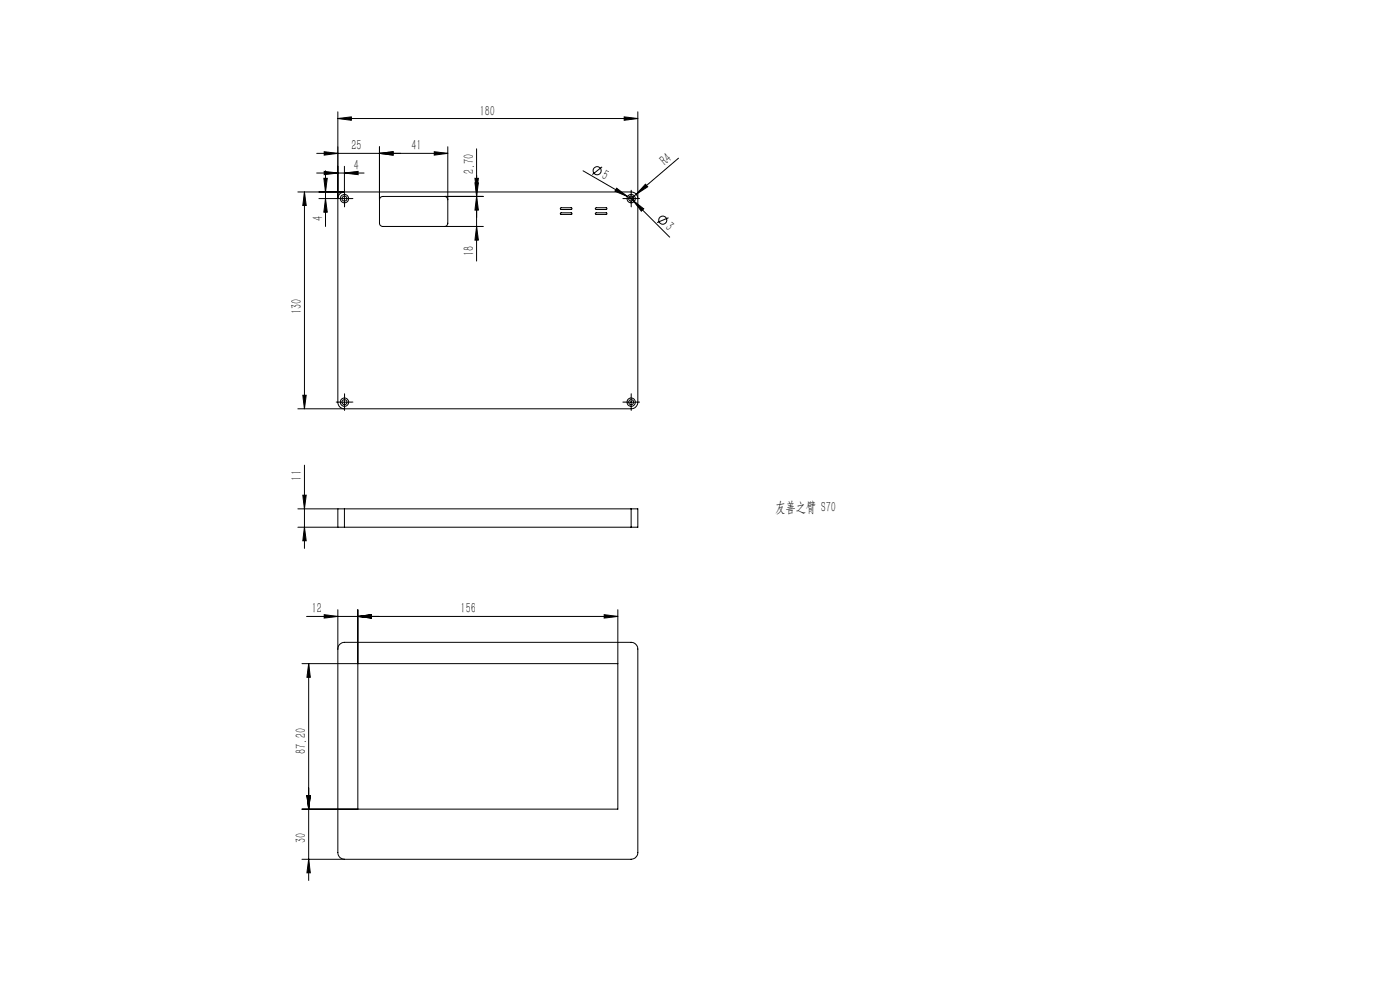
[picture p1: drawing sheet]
<svg xmlns="http://www.w3.org/2000/svg" width="420mm" height="297mm" viewBox="0 0 420 297" stroke-linecap="round" stroke-linejoin="round" font-family="sans-serif">
<g fill="none" stroke="#000" stroke-width=".3">
<path d="M101.4 35.5l4-.5v1.1zM101.4 33.5v87a1.93 1.93 0 0 0 1.9 2M101.4 35.5h89.9M187.3 35l4 .5-4 .6zM191.3 33.5v87a1.99 1.99 0 0 1-2 2h-99.9M89.4 57.5h99.9a1.99 1.99 0 0 1 2 2M91.3 57.5v65M91.3 57.5l.6 4.1h-1.1zM95 51.9h14.2M95.7 59.5h5.2M97.2 53.4h1l-.6 4.1zM97.3 51.4l4.1 .5-4.1 .4z"/>
<path d="M97.3 45.5l4.1 .5-4.1 .5zM97.6 51.2v16.7M97.6 59.5l.6 4.1h-1zM102.1 59.5h2.5M103.3 51.9l4.1-.5v.9zM103.3 49.8v7.2M103.3 58.3v2.5M103.3 57.5a1.93 1.93 0 0 0-1.9 2M113.8 44v22.9a.96 .96 0 0 0 1 1h30.2M113.8 46l4.1-.5v1zM130.3 45.5l4 .5-4 .5zM133.4 58.9a.96 .96 0 0 1 .9 1"/>
<path d="M134.3 44v22.9a.96 .96 0 0 1-.9 1M134.3 46h-39.3M142.5 53.4h1l-.5 4.1zM142.5 54.8h1l-.5 4.1zM143 58.9l.5 4.1h-1zM143 44.6v33.6M145 58.9h-30.2a.96 .96 0 0 0-1 1M174.9 51.2l13.4 7.7M180.6 50l-2.9 2.3M185 56.4l3.3 2.5-3.8-1.6zM188.1 59.5h2.5M188.3 58.9l2.1 1.2"/>
<path d="M188.8 59l12.1 12.1M189.3 58.3v2.5M190.9 58.2l-1.6 1.3M193.6 55.2l.7 .8-3.4 2.2zM203.6 47.4l-12.7 10.8M143 67.9l.5 4.1h-1zM168.1 63.9l3.2-.1a.25 .25 0 0 1 .3 .2 .25 .25 0 0 1-.3 .3h-3.1zM168.2 62.3h3.1a.27 .27 0 0 1 .3 .2 .27 .27 0 0 1-.3 .3h-3l-.2-.2zM178.7 63.8h3.2a.25 .25 0 0 1 .2 .2 .25 .25 0 0 1-.2 .3h-3.1zM178.7 62.3h3.2a.27 .27 0 0 1 .2 .2 .27 .27 0 0 1-.2 .3h-3l-.3-.2zM189.9 60l3.2 2.6-.7 .7zM200.6 65.3l-3.5 1.4"/>
<path d="M90.8 118.5h1.1l-.6 4zM103.3 119.3v2.5M189.3 119.3v2.5M91.3 139.4v25M102.1 120.5h2.5M188.1 120.5h2.5M89.4 152.5h12M89.4 158h12M90.8 148.4h1.1l-.6 4.1zM91.3 158l.6 4.1h-1.1zM101.4 158h1.9M101.4 152.5h1.9"/>
<path d="M101.4 152.5v5.5M103.3 152.5v5.5M103.3 152.5h86M103.3 158h86M189.3 152.5h2v5.5h-2M189.3 152.5v5.5M90.6 198.9h94.7M92 184.7h93.3M92.6 198.9v65M92.6 198.9l.5 4.1h-1zM97.3 184.2l4.1 .5-4.1 .5zM101.4 194.5a1.99 1.99 0 0 1 1.9-2h86a2.05 2.05 0 0 1 2 2v61a2.05 2.05 0 0 1-2 2h-98.7"/>
<path d="M101.4 182.7v72.8a1.99 1.99 0 0 0 1.9 2M107.4 184.7l4-.5v1zM107.4 182.7v59.8M181.3 184.2l4 .5-4 .5zM185.3 182.7v59.8h-94.7M92.1 238.4h1l-.5 4.1zM92.6 257.5l.5 4.1h-1z"/>
<circle cx="103.3" cy="59.5" r="1.26"/>
<circle cx="103.3" cy="59.5" r=".75"/>
<circle cx="179.1" cy="51.2" r="1.22"/>
<circle cx="189.3" cy="59.5" r="1.26"/>
<circle cx="189.4" cy="59.5" r=".75"/>
<circle cx="198.8" cy="66" r="1.22"/>
<circle cx="103.3" cy="120.5" r="1.26"/>
<circle cx="103.3" cy="120.5" r=".75"/>
<circle cx="189.3" cy="120.5" r="1.26"/>
<circle cx="189.4" cy="120.5" r=".75"/>
</g>
<g fill="none" stroke="#000" stroke-width=".3" stroke-dasharray="30.5 1.3 1.3 1.3">
<path d="M102.1 59.5h-1.2M103.4 58.3v-1.3M104.6 59.5h1.3M188.1 59.5h-1.2M189.4 58.3v-1.3M190.6 59.5h1.3M103.4 60.8v1.2M189.4 60.8v1.2M103.4 119.3v-1.3M189.4 119.3v-1.3M102.1 120.5h-1.2M103.4 121.8v1.2"/>
<path d="M104.6 120.5h1.3M188.1 120.5h-1.2M189.4 121.8v1.2M190.6 120.5h1.3"/>
</g>
<g fill="#000">
<path d="M185 56.4l3.3 2.5-3.8-1.6zM193.6 55.2l.7 .8-3.4 2.2zM189.9 60l3.2 2.6-.7 .7z"/>
<path d="M101.4 35.5l4-.5v1.1zM187.3 35l4 .5-4 .6zM97.3 51.4l4.1 .5-4.1 .4zM103.3 51.9l4.1-.5v.9z"/>
<path d="M113.8 46l4.1-.5v1zM130.3 45.5l4 .5-4 .5z"/>
<path d="M143 58.9l.5 4.1h-1zM142.5 53.4h1l-.5 4.1z"/>
<path d="M90.8 148.4h1.1l-.6 4.1zM91.3 158l.6 4.1h-1.1zM92.6 198.9l.5 4.1h-1zM92.1 238.4h1l-.5 4.1zM92.1 238.4h1l-.5 4.1zM92.6 257.5l.5 4.1h-1zM91.3 57.5l.6 4.1h-1.1zM90.8 118.5h1.1l-.6 4zM142.5 54.8h1l-.5 4.1zM143 67.9l.5 4.1h-1zM97.2 53.4h1l-.6 4.1zM97.6 59.5l.6 4.1h-1z"/>
<path d="M181.3 184.2l4 .5-4 .5zM107.4 184.7l4-.5v1zM107.4 184.7l4-.5v1zM97.3 184.2l4.1 .5-4.1 .5zM113.8 46l4.1-.5v1zM97.3 45.5l4.1 .5-4.1 .5z"/>
</g>
<g font-size="4.4">
<text x="143.9" y="34.6">180</text>
<text x="105.4" y="45.1">25</text>
<text x="123.5" y="45.1">41</text>
<text x="106.2" y="51">4</text>
<text x="142.1" y="52.2" transform="rotate(-90 142.1 52.2)">2.70</text>
<text x="180.2" y="53.3" transform="rotate(30 180.2 53.3)">5</text>
<text x="199.5" y="49.7" transform="rotate(-40 199.5 49.7)">R4</text>
<text x="96.8" y="66.3" transform="rotate(-90 96.8 66.3)">4</text>
<text x="199.3" y="68.3" transform="rotate(45 199.3 68.3)">3</text>
<text x="142.1" y="76.7" transform="rotate(-90 142.1 76.7)">18</text>
<text x="90.5" y="94.1" transform="rotate(-90 90.5 94.1)">130</text>
<text x="90.5" y="144" transform="rotate(-90 90.5 144)">11</text>
<text x="232.6" y="153.4">友善之臂 S70</text>
<text x="93.5" y="183.8">12</text>
<text x="138.2" y="183.8">156</text>
<text x="91.7" y="225.9" transform="rotate(-90 91.7 225.9)">87.20</text>
<text x="91.7" y="252.8" transform="rotate(-90 91.7 252.8)">30</text>
</g>
</svg>
